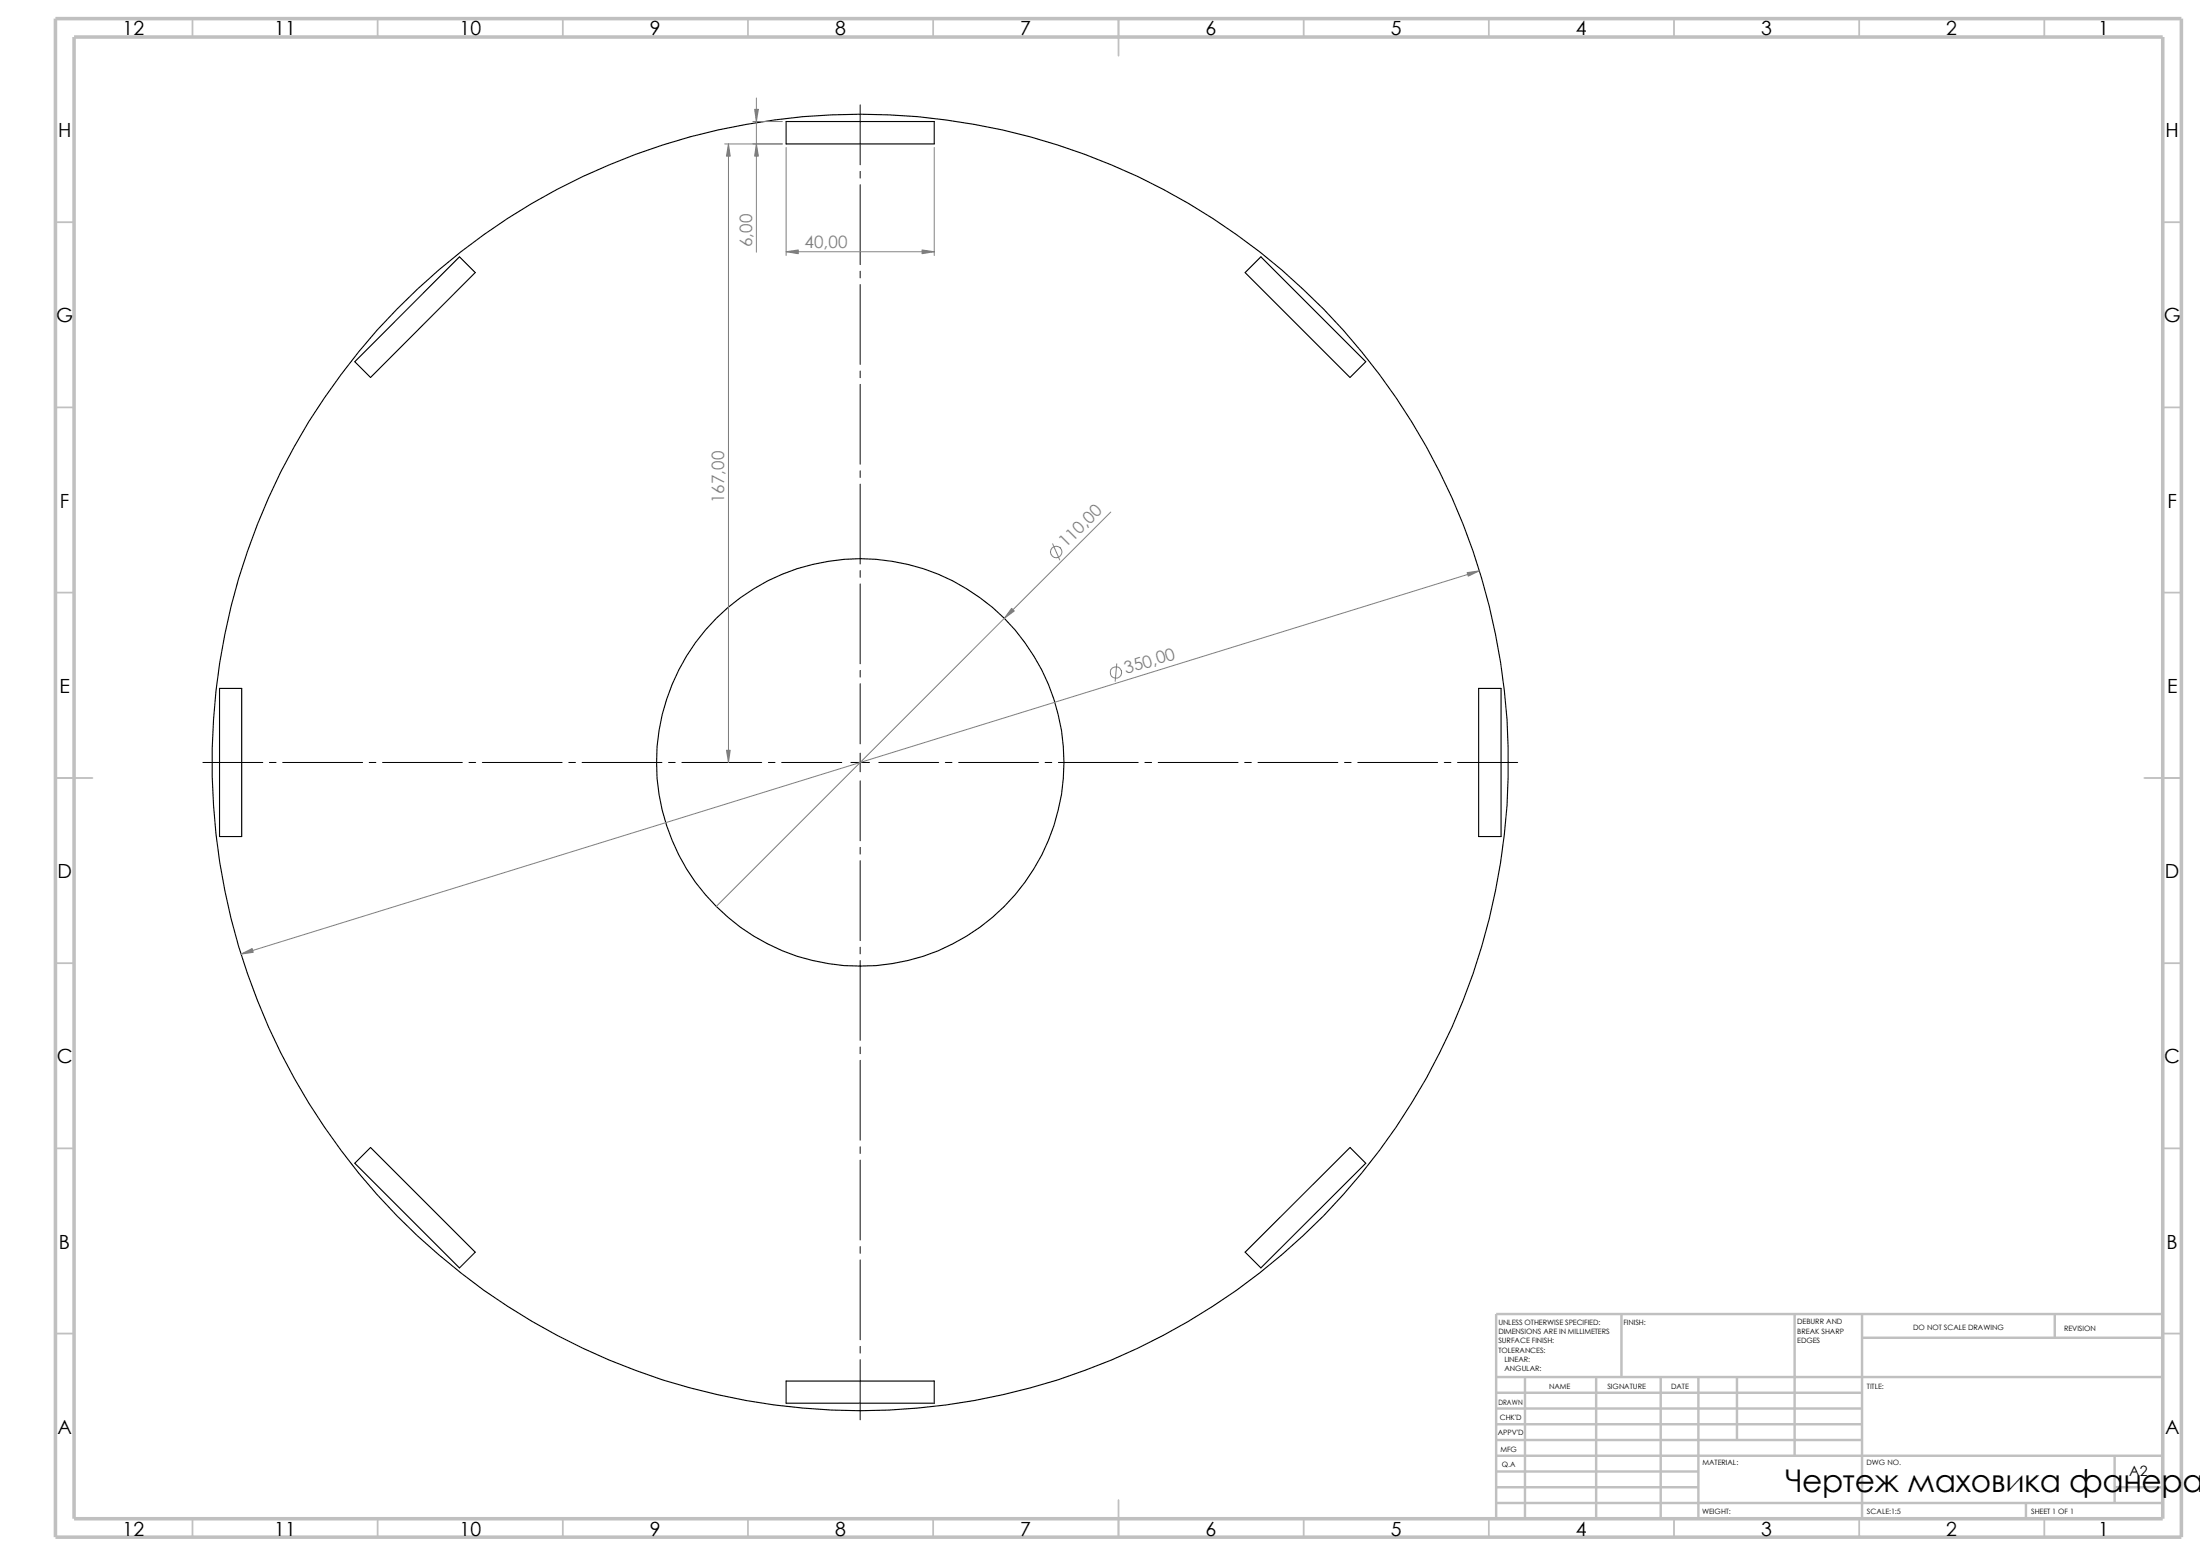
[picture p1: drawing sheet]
<svg xmlns="http://www.w3.org/2000/svg" width="420mm" height="297mm" viewBox="0 0 420 297" stroke-linecap="round" stroke-linejoin="round" font-family="sans-serif">
<g fill="none" stroke="#c0c0c0" stroke-width=".34">
<path d="M36.7 3.6v3.5M72.1 3.6v3.5M107.4 3.6v3.5M142.8 3.6v3.5M178.1 3.6v3.5M213.5 3.6v7M248.9 3.6v3.5M284.2 3.6v3.5M319.6 3.6v3.5M354.9 3.6v3.5M390.3 3.6v3.5M10.6 42.4h3.5"/>
<path d="M412.9 42.4h3.5M10.6 77.8h3.5M412.9 77.8h3.5M10.6 113.1h3.5M412.9 113.1h3.5M10.6 148.5h7.1M409.4 148.5h7M10.6 183.9h3.5M412.9 183.9h3.5M10.6 219.2h3.5M412.9 219.2h3.5M10.6 254.6h3.5"/>
<path d="M412.9 254.6h3.5M36.7 289.9v3.5M72.1 289.9v3.5M107.4 289.9v3.5M142.8 289.9v3.5M178.1 289.9v3.5M213.5 286.3v7.1M248.9 289.9v3.5M284.2 289.9v3.5M319.6 289.9v3.5M354.9 289.9v3.5M390.3 289.9v3.5"/>
</g>
<g fill="none" stroke="#c0c0c0" stroke-width=".47">
<path d="M309.5 250.8v12M342.6 250.8v27.1M355.5 255.4h57.4M355.5 250.8v39.1M392.3 250.8v4.6M412.9 250.8h-127.3v39.1M285.6 277.9h127.3M285.6 274.9h69.9M285.6 271.9h69.9M285.6 268.9h69.9M285.6 265.9h69.9M285.6 262.8h127.3"/>
<path d="M291.1 262.8v27.1M304.7 262.8v27.1M317 262.8v27.1M324.2 262.8v27.1M331.6 262.8v12.1M403.7 277.9v9M285.6 283.9h38.6M285.6 280.9h38.6M285.6 286.9h127.3M386.8 286.9v3M403.7 283.9h9.2"/>
</g>
<path d="M10.6 3.6h405.8v289.8h-405.8zM14.1 7.1h398.8v282.8h-398.8z" fill="none" stroke="#c0c0c0" stroke-width=".68" stroke-linecap="butt"/>
<g fill="none" stroke="#000" stroke-width=".21">
<path d="M150.1 23.2h28.3v4.3h-28.3zM87.7 49l3 3-20 20.1-3-3.1zM240.7 49l20 20-3 3.1-20-20.1zM41.9 131.4h4.2v28.3h-4.2zM282.3 131.4h4.3v28.3h-4.3zM70.7 219l20 20-3 3-20-20zM237.7 239l20-20 3 3-20 20zM150.1 263.6h28.3v4.2h-28.3z"/>
<circle cx="164.2" cy="145.5" r="123.7"/>
<circle cx="164.2" cy="145.5" r="38.9"/>
</g>
<g fill="none" stroke="#000" stroke-width=".19">
<path d="M164.2 20v11.5M164.2 32.7v1.3M164.2 35.3v15.2M164.2 51.8v1.2M164.2 54.3v15.3M164.2 70.8v1.3M164.2 73.4v15.2M164.2 89.9v1.2M164.2 92.4v15.3M164.2 108.9v1.3M164.2 111.5v15.2M164.2 128v1.2"/>
<path d="M164.2 130.5v11.5M38.7 145.5h11.5M51.4 145.5h1.3M54 145.5h15.2M70.5 145.5h1.3M73 145.5h15.3M89.5 145.5h1.3M92.1 145.5h15.2M108.6 145.5h1.3M111.1 145.5h15.3M127.6 145.5h1.3M130.2 145.5h15.2"/>
<path d="M146.7 145.5h1.3M149.2 145.5h11.5M162.4 145.5h3.6M164.2 143.8v3.5M164.2 149.1v11.4M167.8 145.5h11.4M180.5 145.5h1.2M183 145.5h15.2M199.5 145.5h1.3M202.1 145.5h15.2M218.6 145.5h1.2M221.1 145.5h15.2"/>
<path d="M237.6 145.5h1.3M240.2 145.5h15.2M256.7 145.5h1.2M259.2 145.5h15.2M275.7 145.5h1.3M278.3 145.5h11.4M164.2 161.8v1.2M164.2 164.3v15.2M164.2 180.8v1.3M164.2 183.3v15.3M164.2 199.9v1.2M164.2 202.4v15.2"/>
<path d="M164.2 218.9v1.3M164.2 221.4v15.3M164.2 238v1.2M164.2 240.5v15.2M164.2 257v1.3M164.2 259.5v11.5"/>
</g>
<g fill="none" stroke="#808080" stroke-width=".19">
<path d="M144.4 18.7v29.4M138.3 27.5h11.1M139.1 27.5v118M143.7 23.2h5.7M150.1 28.2v20.6M178.4 28.2v20.6M150.1 48h28.3M212 97.7l-75.3 75.3M201 103.8l1.3 3.1M282.4 109l-236.4 73.1M213.2 126.7l-.3 3.3"/>
<circle cx="201.6" cy="105.4" r="1.1"/>
<circle cx="213" cy="128.4" r="1.09"/>
</g>
<g fill="#808080" stroke="#808080" stroke-width=".19">
<path d="M144.1 20.9h.7l-.4 2.3z"/>
<path d="M150.1 48l2.3-.3v.7z"/>
<path d="M138.7 143.2h.7l-.3 2.3z"/>
<path d="M176 47.7l2.4 .3-2.4 .4z"/>
<path d="M139.1 27.5l.3 2.3h-.7z"/>
<path d="M193.1 116.1l.5 .5-1.9 1.4z"/>
<path d="M144.4 27.5l.4 2.3h-.7z"/>
<path d="M46 182.1l2.1-1 .2 .7z"/>
<path d="M280.1 109.3l2.3-.3-2.1 1z"/>
</g>
<text font-size="6" x="340.9" y="284.8">Чертеж маховика фанера</text>
<g font-size="3.7">
<text x="23.4" y="6.8">12</text>
<text x="52.4" y="6.8">11</text>
<text x="87.7" y="6.8">10</text>
<text x="124.1" y="6.8">9</text>
<text x="159.4" y="6.8">8</text>
<text x="194.8" y="6.8">7</text>
<text x="230.2" y="6.8">6</text>
<text x="265.5" y="6.8">5</text>
<text x="300.9" y="6.8">4</text>
<text x="336.2" y="6.8">3</text>
<text x="371.6" y="6.8">2</text>
<text x="400.6" y="6.8">1</text>
<text x="11.1" y="26.2">H</text>
<text x="413.4" y="26.2">H</text>
<text x="10.7" y="61.6">G</text>
<text x="413.1" y="61.6">G</text>
<text x="11.4" y="96.9">F</text>
<text x="413.8" y="96.9">F</text>
<text x="11.3" y="132.2">E</text>
<text x="413.7" y="132.2">E</text>
<text x="11" y="167.6">D</text>
<text x="413.3" y="167.6">D</text>
<text x="10.8" y="203">C</text>
<text x="413.1" y="203">C</text>
<text x="11.3" y="238.3">B</text>
<text x="413.6" y="238.3">B</text>
<text x="11" y="273.7">A</text>
<text x="413.3" y="273.7">A</text>
<text x="23.4" y="293.1">12</text>
<text x="52.4" y="293.1">11</text>
<text x="87.7" y="293.1">10</text>
<text x="124.1" y="293.1">9</text>
<text x="159.4" y="293.1">8</text>
<text x="194.8" y="293.1">7</text>
<text x="230.2" y="293.1">6</text>
<text x="265.5" y="293.1">5</text>
<text x="300.9" y="293.1">4</text>
<text x="336.2" y="293.1">3</text>
<text x="371.6" y="293.1">2</text>
<text x="400.6" y="293.1">1</text>
</g>
<g font-size="3.3" fill="#808080">
<text x="143.6" y="47.2" transform="rotate(-90 143.6 47.2)">6,00</text>
<text x="153.6" y="47.4">40,00</text>
<text x="138.3" y="96.1" transform="rotate(-90 138.3 96.1)">167,00</text>
<text x="203.5" y="104.7" transform="rotate(-45 203.5 104.7)">110,0</text>
<text x="215" y="128.7" transform="rotate(-17 215 128.7)">350,00</text>
</g>
<text font-size="2.7" x="406.4" y="281.8">A2</text>
<g font-size="1.4">
<text x="286" y="252.9">UNLESS OTHERWISE SPECIFIED:</text>
<text x="286" y="254.6">DIMENSIONS ARE IN MILLIMETERS</text>
<text x="286" y="256.4">SURFACE FINISH:</text>
<text x="309.9" y="252.9">FINISH:</text>
<text x="343.1" y="256.4">EDGES</text>
<text x="343.1" y="252.8">DEBURR AND</text>
<text x="343.1" y="254.6">BREAK SHARP</text>
<text x="365.3" y="253.9">DO NOT SCALE DRAWING</text>
<text x="394" y="254">REVISION</text>
<text x="286" y="258.2">TOLERANCES:</text>
<text x="287.2" y="260">LINEAR:</text>
<text x="287.2" y="261.7">ANGULAR:</text>
<text x="286.1" y="268.1">DRAWN</text>
<text x="295.7" y="265.2">NAME</text>
<text x="306.9" y="265.2">SIGNATURE</text>
<text x="319" y="265.1">DATE</text>
<text x="356.4" y="265.1">TITLE:</text>
<text x="285.9" y="274">APPV'D</text>
<text x="286.3" y="271.1">CHK'D</text>
<text x="286.4" y="277.1">MFG</text>
<text x="286.7" y="280">Q.A</text>
<text x="325" y="279.7">MATERIAL:</text>
<text x="356.3" y="279.7">DWG NO.</text>
<text x="325" y="288.9">WEIGHT:</text>
<text x="356.4" y="289">SCALE:1:5</text>
<text x="387.8" y="289">SHEET 1 OF 1</text>
</g>
</svg>
